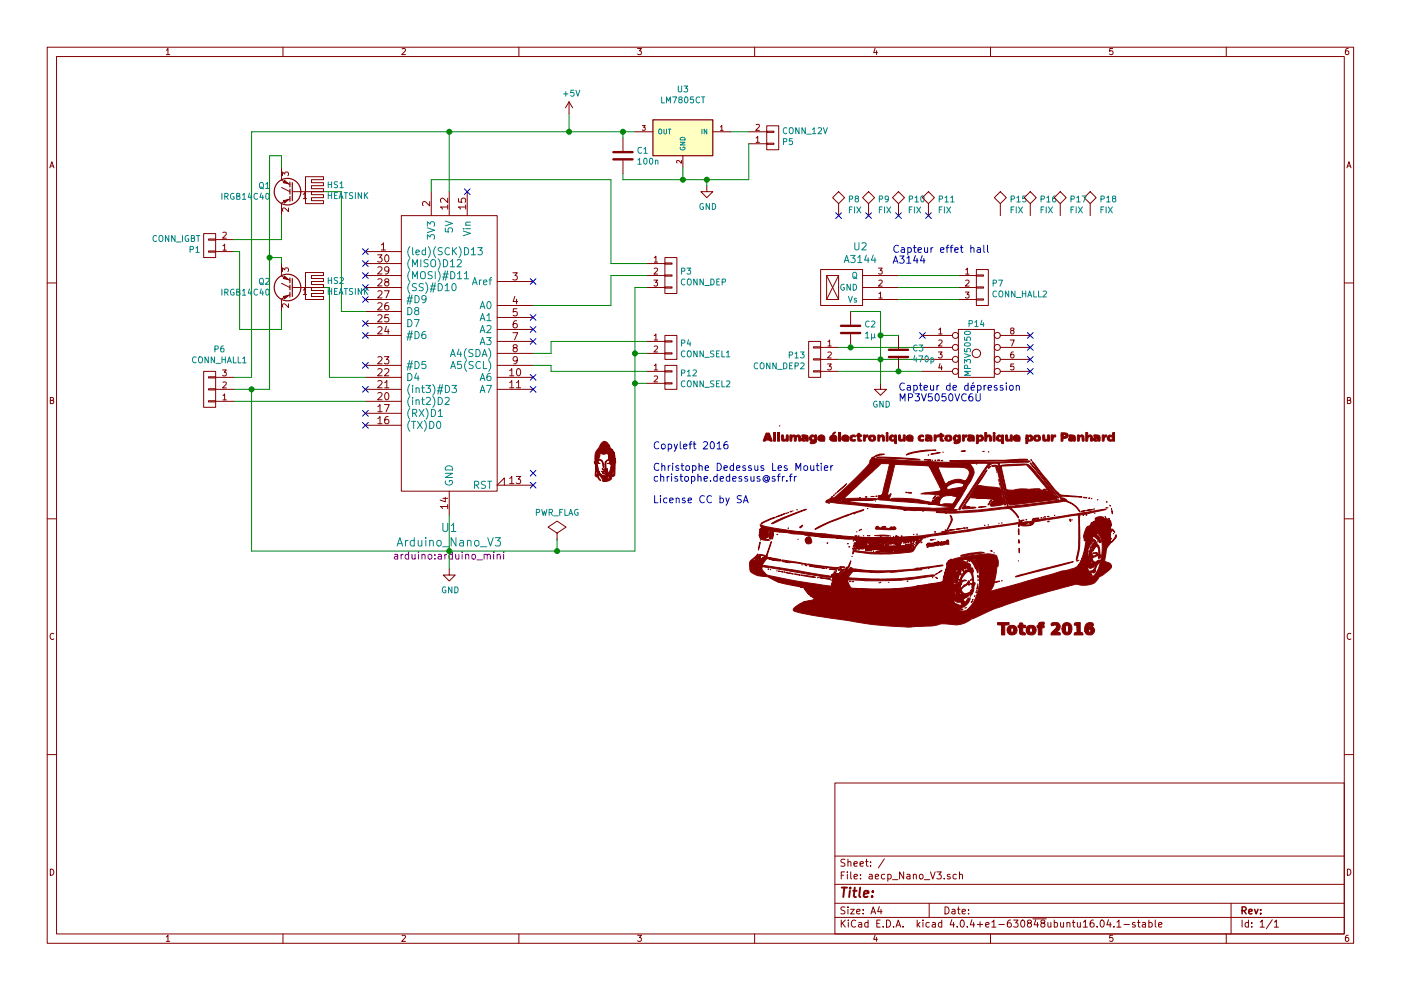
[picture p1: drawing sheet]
EESchema Schematic File Version 2
LIBS:power
LIBS:device
LIBS:transistors
LIBS:conn
LIBS:linear
LIBS:regul
LIBS:74xx
LIBS:cmos4000
LIBS:adc-dac
LIBS:memory
LIBS:xilinx
LIBS:microcontrollers
LIBS:dsp
LIBS:microchip
LIBS:analog_switches
LIBS:motorola
LIBS:texas
LIBS:intel
LIBS:audio
LIBS:interface
LIBS:digital-audio
LIBS:philips
LIBS:display
LIBS:cypress
LIBS:siliconi
LIBS:opto
LIBS:atmel
LIBS:contrib
LIBS:valves
LIBS:arduino
LIBS:HALL-TLE4935G
LIBS:DDLM
LIBS:Tete_budha
LIBS:Panhard
LIBS:aecp_Nano_V3-cache
EELAYER 25 0
EELAYER END
$Descr A4 11693 8268
encoding utf-8
Sheet 1 1
Title ""
Date ""
Rev ""
Comp ""
Comment1 ""
Comment2 ""
Comment3 ""
Comment4 ""
$EndDescr
$Comp
L arduino_mini U1
U 1 1
P 3750 2750
F 0 "U1" H 3750 1099 70  0000 C CNN
F 1 "Arduino_Nano_V3" H 3750 978 70  0000 C CNN
F 2 "arduino:arduino_mini" H 3750 864 60  0000 C CNN
F 3 "" H 3750 2750 60  0000 C CNN
	1    3750 2750
	-1   0    0    -1  
$EndComp
$Comp
L CONN_01X02 P5
U 1 1
P 6450 1150
F 0 "P5" H 6528 1188 50  0000 L CNN
F 1 "CONN_12V" H 6528 1097 50  0000 L CNN
F 2 "Connect:bornier2" H 6450 1150 50  0001 C CNN
F 3 "" H 6450 1150 50  0000 C CNN
	1    6450 1150
	1    0    0    1   
$EndComp
$Comp
L LM7805CT U3
U 1 1
P 5700 1150
F 0 "U3" H 5700 1558 50  0000 C CNN
F 1 "LM7805CT" H 5700 1467 50  0000 C CNN
F 2 "TO_SOT_Packages_THT:TO-220_Neutral123_Vertical_LargePads" H 5700 1376 50  0001 C CIN
F 3 "" H 5700 1150 50  0000 C CNN
	1    5700 1150
	-1   0    0    -1  
$EndComp
Wire Wire Line
	6100 1100 6250 1100
Wire Wire Line
	6250 1500 6250 1200
Wire Wire Line
	5200 1500 6250 1500
Wire Wire Line
	5700 1500 5700 1400
$Comp
L +5V #PWR01
U 1 1
P 4750 950
F 0 "#PWR01" H 4750 800 50  0001 C CNN
F 1 "+5V" H 4768 1123 50  0000 C CNN
F 2 "" H 4750 950 50  0000 C CNN
F 3 "" H 4750 950 50  0000 C CNN
	1    4750 950 
	1    0    0    -1  
$EndComp
$Comp
L GND #PWR02
U 1 1
P 5900 1550
F 0 "#PWR02" H 5900 1300 50  0001 C CNN
F 1 "GND" H 5908 1377 50  0000 C CNN
F 2 "" H 5900 1550 50  0000 C CNN
F 3 "" H 5900 1550 50  0000 C CNN
	1    5900 1550
	1    0    0    -1  
$EndComp
Wire Wire Line
	5900 1550 5900 1500
Connection ~ 5900 1500
Wire Wire Line
	2100 1100 5300 1100
Wire Wire Line
	3750 1100 3750 1600
Wire Wire Line
	4750 950  4750 1100
Connection ~ 4750 1100
$Comp
L TLE4905G U2
U 1 1
P 7500 2400
F 0 "U2" H 7819 2063 60  0000 C CNN
F 1 "A3144" H 7819 2169 60  0000 C CNN
F 2 "TO_SOT_Packages_THT:TO-92_Horizontal2_Inline_Narrow_Oval" H 7500 2400 60  0001 C CNN
F 3 "" H 7500 2400 60  0000 C CNN
	1    7500 2400
	-1   0    0    1   
$EndComp
Wire Wire Line
	3050 3350 1950 3350
Wire Wire Line
	2100 3150 1950 3150
Wire Wire Line
	2100 1100 2100 3150
Connection ~ 3750 1100
$Comp
L GND #PWR03
U 1 1
P 3750 4750
F 0 "#PWR03" H 3750 4500 50  0001 C CNN
F 1 "GND" H 3758 4577 50  0000 C CNN
F 2 "" H 3750 4750 50  0000 C CNN
F 3 "" H 3750 4750 50  0000 C CNN
	1    3750 4750
	1    0    0    -1  
$EndComp
Wire Wire Line
	3750 4300 3750 4750
Wire Wire Line
	5300 4600 2100 4600
Wire Wire Line
	2100 4600 2100 3250
Wire Wire Line
	2250 3250 1950 3250
Connection ~ 3750 4600
$Comp
L CONN_01X02 P4
U 1 1
P 5600 2900
F 0 "P4" H 5677 2938 50  0000 L CNN
F 1 "CONN_SEL1" H 5677 2847 50  0000 L CNN
F 2 "Connect:bornier2" H 5600 2900 50  0001 C CNN
F 3 "" H 5600 2900 50  0000 C CNN
	1    5600 2900
	1    0    0    -1  
$EndComp
Wire Wire Line
	5400 2950 5300 2950
Wire Wire Line
	5300 2400 5300 4600
$Comp
L CONN_01X03 P3
U 1 1
P 5600 2300
F 0 "P3" H 5677 2338 50  0000 L CNN
F 1 "CONN_DEP" H 5677 2247 50  0000 L CNN
F 2 "Connect:bornier3" H 5600 2300 50  0001 C CNN
F 3 "" H 5600 2300 50  0000 C CNN
	1    5600 2300
	1    0    0    -1  
$EndComp
Wire Wire Line
	4450 2550 5100 2550
Wire Wire Line
	5400 2400 5300 2400
Connection ~ 5300 2950
Wire Wire Line
	5400 2300 5100 2300
Wire Wire Line
	5100 2300 5100 2550
Wire Wire Line
	5400 2200 5100 2200
$Comp
L Q_NIGBT_GCE Q2
U 1 1
P 2450 2400
F 0 "Q2" H 2644 2354 50  0000 L CNN
F 1 "IRGB14C40" H 2644 2445 50  0000 L CNN
F 2 "TO_SOT_Packages_THT:TO-220_Neutral123_Vertical_LargePads" H 2650 2500 50  0001 C CNN
F 3 "" H 2450 2400 50  0000 C CNN
	1    2450 2400
	-1   0    0    1   
$EndComp
$Comp
L Q_NIGBT_GCE Q1
U 1 1
P 2450 1600
F 0 "Q1" H 2644 1554 50  0000 L CNN
F 1 "IRGB14C40" H 2644 1645 50  0000 L CNN
F 2 "TO_SOT_Packages_THT:TO-220_Neutral123_Vertical_LargePads" H 2650 1700 50  0001 C CNN
F 3 "" H 2450 1600 50  0000 C CNN
	1    2450 1600
	-1   0    0    1   
$EndComp
Wire Wire Line
	2750 2400 2750 3150
Wire Wire Line
	2750 2400 2650 2400
Wire Wire Line
	3050 2600 2850 2600
Wire Wire Line
	2850 2600 2850 1600
Wire Wire Line
	2850 1600 2650 1600
Wire Wire Line
	2350 1400 2350 1300
Wire Wire Line
	2350 1800 2350 2000
Wire Wire Line
	2350 2200 2350 2150
Wire Wire Line
	2350 2750 2350 2600
Wire Wire Line
	3600 1600 3600 1500
Wire Wire Line
	3600 1500 5100 1500
Wire Wire Line
	5100 1500 5100 2200
NoConn ~ 3900 1600
NoConn ~ 3050 2100
NoConn ~ 3050 2200
NoConn ~ 3050 2300
NoConn ~ 3050 2400
NoConn ~ 3050 2500
NoConn ~ 4450 2350
NoConn ~ 4450 3250
NoConn ~ 3050 3450
NoConn ~ 3050 3550
NoConn ~ 3050 3250
NoConn ~ 3050 3050
NoConn ~ 3050 2800
NoConn ~ 4450 4050
NoConn ~ 4450 3950
$Comp
L PWR_FLAG #FLG04
U 1 1
P 4650 4500
F 0 "#FLG04" H 4650 4595 50  0001 C CNN
F 1 "PWR_FLAG" H 4650 4724 50  0000 C CNN
F 2 "" H 4650 4500 50  0000 C CNN
F 3 "" H 4650 4500 50  0000 C CNN
	1    4650 4500
	1    0    0    -1  
$EndComp
Wire Wire Line
	4650 4500 4650 4600
Connection ~ 4650 4600
$Comp
L CONN_01X03 P7
U 1 1
P 8200 2400
F 0 "P7" H 8278 2438 50  0000 L CNN
F 1 "CONN_HALL2" H 8278 2347 50  0000 L CNN
F 2 "Socket_Strips:Socket_Strip_Straight_1x03" H 8200 2400 50  0001 C CNN
F 3 "" H 8200 2400 50  0000 C CNN
	1    8200 2400
	1    0    0    -1  
$EndComp
$Comp
L CONN_01X03 P6
U 1 1
P 1750 3250
F 0 "P6" H 1669 2919 50  0000 C CNN
F 1 "CONN_HALL1" H 1669 3010 50  0000 C CNN
F 2 "Connect:bornier3" H 1750 3250 50  0001 C CNN
F 3 "" H 1750 3250 50  0000 C CNN
	1    1750 3250
	-1   0    0    1   
$EndComp
Wire Wire Line
	7500 2300 8000 2300
Wire Wire Line
	8000 2400 7500 2400
Wire Wire Line
	7500 2500 8000 2500
$Comp
L HEATSINK HS1
U 1 1
P 2550 1600
F 0 "HS1" V 2491 1778 50  0000 L CNN
F 1 "HEATSINK" V 2582 1778 50  0000 L CNN
F 2 "Heatsinks:Heatsink_Fischer_SK104-STC-STIC_35x13mm_2xDrill2.5mm" H 2550 1600 50  0001 C CNN
F 3 "" H 2550 1600 50  0000 C CNN
	1    2550 1600
	0    1    1    0   
$EndComp
$Comp
L HEATSINK HS2
U 1 1
P 2550 2400
F 0 "HS2" V 2491 2578 50  0000 L CNN
F 1 "HEATSINK" V 2582 2578 50  0000 L CNN
F 2 "Heatsinks:Heatsink_Fischer_SK104-STC-STIC_35x13mm_2xDrill2.5mm" H 2550 2400 50  0001 C CNN
F 3 "" H 2550 2400 50  0000 C CNN
	1    2550 2400
	0    1    1    0   
$EndComp
$Comp
L TST P8
U 1 1
P 7000 1800
F 0 "P8" H 7078 1940 50  0000 L CNN
F 1 "FIX" H 7078 1849 50  0000 L CNN
F 2 "Connect:1pin" H 7000 1800 50  0001 C CNN
F 3 "" H 7000 1800 50  0000 C CNN
	1    7000 1800
	1    0    0    -1  
$EndComp
$Comp
L TST P9
U 1 1
P 7250 1800
F 0 "P9" H 7328 1940 50  0000 L CNN
F 1 "FIX" H 7328 1849 50  0000 L CNN
F 2 "Connect:1pin" H 7250 1800 50  0001 C CNN
F 3 "" H 7250 1800 50  0000 C CNN
	1    7250 1800
	1    0    0    -1  
$EndComp
$Comp
L TST P10
U 1 1
P 7500 1800
F 0 "P10" H 7578 1940 50  0000 L CNN
F 1 "FIX" H 7578 1849 50  0000 L CNN
F 2 "Connect:1pin" H 7500 1800 50  0001 C CNN
F 3 "" H 7500 1800 50  0000 C CNN
	1    7500 1800
	1    0    0    -1  
$EndComp
$Comp
L TST P11
U 1 1
P 7750 1800
F 0 "P11" H 7828 1940 50  0000 L CNN
F 1 "FIX" H 7828 1849 50  0000 L CNN
F 2 "Connect:1pin" H 7750 1800 50  0001 C CNN
F 3 "" H 7750 1800 50  0000 C CNN
	1    7750 1800
	1    0    0    -1  
$EndComp
NoConn ~ 7000 1800
NoConn ~ 7250 1800
NoConn ~ 7500 1800
NoConn ~ 7750 1800
NoConn ~ 4450 2650
Wire Wire Line
	2750 3150 3050 3150
NoConn ~ 3050 2700
NoConn ~ 4450 2750
$Comp
L LOGO G1
U 1 1
P 5050 3850
F 0 "G1" H 5050 3704 60  0001 C CNN
F 1 "Tete_budha" H 5050 3996 60  0001 C CNN
F 2 "Tete_budha:Tete_budha" H 5050 3850 60  0001 C CNN
F 3 "" H 5050 3850 60  0000 C CNN
	1    5050 3850
	1    0    0    -1  
$EndComp
$Comp
L C C1
U 1 1
P 5200 1300
F 0 "C1" H 5315 1346 50  0000 L CNN
F 1 "100n" H 5315 1255 50  0000 L CNN
F 2 "Capacitors_ThroughHole:C_Rect_L7_W3.5_P5" H 5238 1150 50  0001 C CNN
F 3 "" H 5200 1300 50  0000 C CNN
	1    5200 1300
	1    0    0    -1  
$EndComp
Wire Wire Line
	5200 1150 5200 1100
Connection ~ 5200 1100
Wire Wire Line
	5200 1450 5200 1500
Connection ~ 5700 1500
Text Notes 5450 4200 0    60   ~ 0
Copyleft 2016\n\nChristophe Dedessus Les Moutier\nchristophe.dedessus@sfr.fr\n\nLicense CC by SA
$Comp
L CONN_01X02 P12
U 1 1
P 5600 3150
F 0 "P12" H 5677 3188 50  0000 L CNN
F 1 "CONN_SEL2" H 5677 3097 50  0000 L CNN
F 2 "Connect:bornier2" H 5600 3150 50  0001 C CNN
F 3 "" H 5600 3150 50  0000 C CNN
	1    5600 3150
	1    0    0    -1  
$EndComp
Wire Wire Line
	5400 3100 4600 3100
Wire Wire Line
	5400 3200 5300 3200
Connection ~ 5300 3200
Wire Wire Line
	2350 2150 2250 2150
Wire Wire Line
	2250 1300 2250 3250
Connection ~ 2100 3250
Wire Wire Line
	2350 1300 2250 1300
Connection ~ 2250 2150
$Comp
L CONN_01X03 P13
U 1 1
P 6800 3000
F 0 "P13" H 6878 3038 50  0000 L CNN
F 1 "CONN_DEP2" H 6878 2947 50  0000 L CNN
F 2 "Socket_Strips:Socket_Strip_Straight_1x03" H 6800 3000 50  0001 C CNN
F 3 "" H 6800 3000 50  0000 C CNN
	1    6800 3000
	-1   0    0    -1  
$EndComp
NoConn ~ 7700 2800
Wire Wire Line
	7000 2900 7700 2900
Wire Wire Line
	7000 3000 7700 3000
Wire Wire Line
	7000 3100 7700 3100
$Comp
L GND #PWR05
U 1 1
P 7350 3200
F 0 "#PWR05" H 7350 2950 50  0001 C CNN
F 1 "GND" H 7358 3027 50  0000 C CNN
F 2 "" H 7350 3200 50  0000 C CNN
F 3 "" H 7350 3200 50  0000 C CNN
	1    7350 3200
	1    0    0    -1  
$EndComp
Wire Wire Line
	7350 2600 7350 3200
Connection ~ 7350 3000
Text Notes 7500 3350 0    60   ~ 0
Capteur de dépression\nMP3V5050VC6U
Text Notes 7450 2200 0    60   ~ 0
Capteur effet hall\nA3144
$Comp
L MP3V5050 P14
U 1 1
P 8150 2950
F 0 "P14" H 8150 3200 50  0000 C CNN
F 1 "MP3V5050" V 8075 2950 50  0000 C CNN
F 2 "MP3V5050V:MP3V5050V" H 8150 2950 50  0001 C CNN
F 3 "" H 8150 2950 50  0000 C CNN
	1    8150 2950
	1    0    0    -1  
$EndComp
NoConn ~ 8600 2800
NoConn ~ 8600 2900
NoConn ~ 8600 3000
NoConn ~ 8600 3100
$Comp
L C C2
U 1 1
P 7100 2750
F 0 "C2" H 7215 2796 50  0000 L CNN
F 1 "1µ" H 7215 2705 50  0000 L CNN
F 2 "Capacitors_ThroughHole:C_Rect_L7_W3.5_P5" H 7138 2600 50  0001 C CNN
F 3 "" H 7100 2750 50  0000 C CNN
	1    7100 2750
	1    0    0    -1  
$EndComp
$Comp
L C C3
U 1 1
P 7500 2950
F 0 "C3" H 7615 2996 50  0000 L CNN
F 1 "470p" H 7615 2905 50  0000 L CNN
F 2 "Capacitors_ThroughHole:C_Rect_L7_W3.5_P5" H 7538 2800 50  0001 C CNN
F 3 "" H 7500 2950 50  0000 C CNN
	1    7500 2950
	1    0    0    -1  
$EndComp
Wire Wire Line
	7500 2800 7350 2800
Wire Wire Line
	7100 2600 7350 2600
Connection ~ 7350 2800
Connection ~ 7500 3100
Connection ~ 7100 2900
NoConn ~ 4450 3150
Wire Wire Line
	4600 3050 4450 3050
NoConn ~ 4450 2950
Wire Wire Line
	4450 2850 5400 2850
Wire Wire Line
	4600 3100 4600 3050
$Comp
L CONN_01X02 P1
U 1 1
P 1750 2050
F 0 "P1" H 1827 2088 50  0000 L CNN
F 1 "CONN_IGBT" H 1827 1997 50  0000 L CNN
F 2 "Connect:bornier2" H 1750 2050 50  0001 C CNN
F 3 "" H 1750 2050 50  0000 C CNN
	1    1750 2050
	-1   0    0    1   
$EndComp
Wire Wire Line
	2000 2100 2000 2750
Wire Wire Line
	2000 2750 2350 2750
Wire Wire Line
	2350 2000 1950 2000
Wire Wire Line
	2000 2100 1950 2100
$Comp
L TST P18
U 1 1
P 9100 1800
F 0 "P18" H 9178 1940 50  0000 L CNN
F 1 "FIX" H 9178 1849 50  0000 L CNN
F 2 "Mounting_Holes:MountingHole_2.2mm_M2_Pad_Via" H 9100 1800 50  0001 C CNN
F 3 "" H 9100 1800 50  0000 C CNN
	1    9100 1800
	1    0    0    -1  
$EndComp
$Comp
L TST P15
U 1 1
P 8350 1800
F 0 "P15" H 8428 1940 50  0000 L CNN
F 1 "FIX" H 8428 1849 50  0000 L CNN
F 2 "Mounting_Holes:MountingHole_2.2mm_M2_Pad_Via" H 8350 1800 50  0001 C CNN
F 3 "" H 8350 1800 50  0000 C CNN
	1    8350 1800
	1    0    0    -1  
$EndComp
$Comp
L TST P16
U 1 1
P 8600 1800
F 0 "P16" H 8678 1940 50  0000 L CNN
F 1 "FIX" H 8678 1849 50  0000 L CNN
F 2 "Mounting_Holes:MountingHole_2.2mm_M2_Pad_Via" H 8600 1800 50  0001 C CNN
F 3 "" H 8600 1800 50  0000 C CNN
	1    8600 1800
	1    0    0    -1  
$EndComp
$Comp
L TST P17
U 1 1
P 8850 1800
F 0 "P17" H 8928 1940 50  0000 L CNN
F 1 "FIX" H 8928 1849 50  0000 L CNN
F 2 "Mounting_Holes:MountingHole_2.2mm_M2_Pad_Via" H 8850 1800 50  0001 C CNN
F 3 "" H 8850 1800 50  0000 C CNN
	1    8850 1800
	1    0    0    -1  
$EndComp
$Comp
L 24CT G2
U 1 1
P 7850 4450
F 0 "G2" H 7850 3527 60  0001 C CNN
F 1 "24CT" H 7850 5373 60  0001 C CNN
F 2 "DDLM:Panhard24CT" H 7850 4450 60  0001 C CNN
F 3 "" H 7850 4450 60  0001 C CNN
	1    7850 4450
	1    0    0    -1  
$EndComp
$EndSCHEMATC
